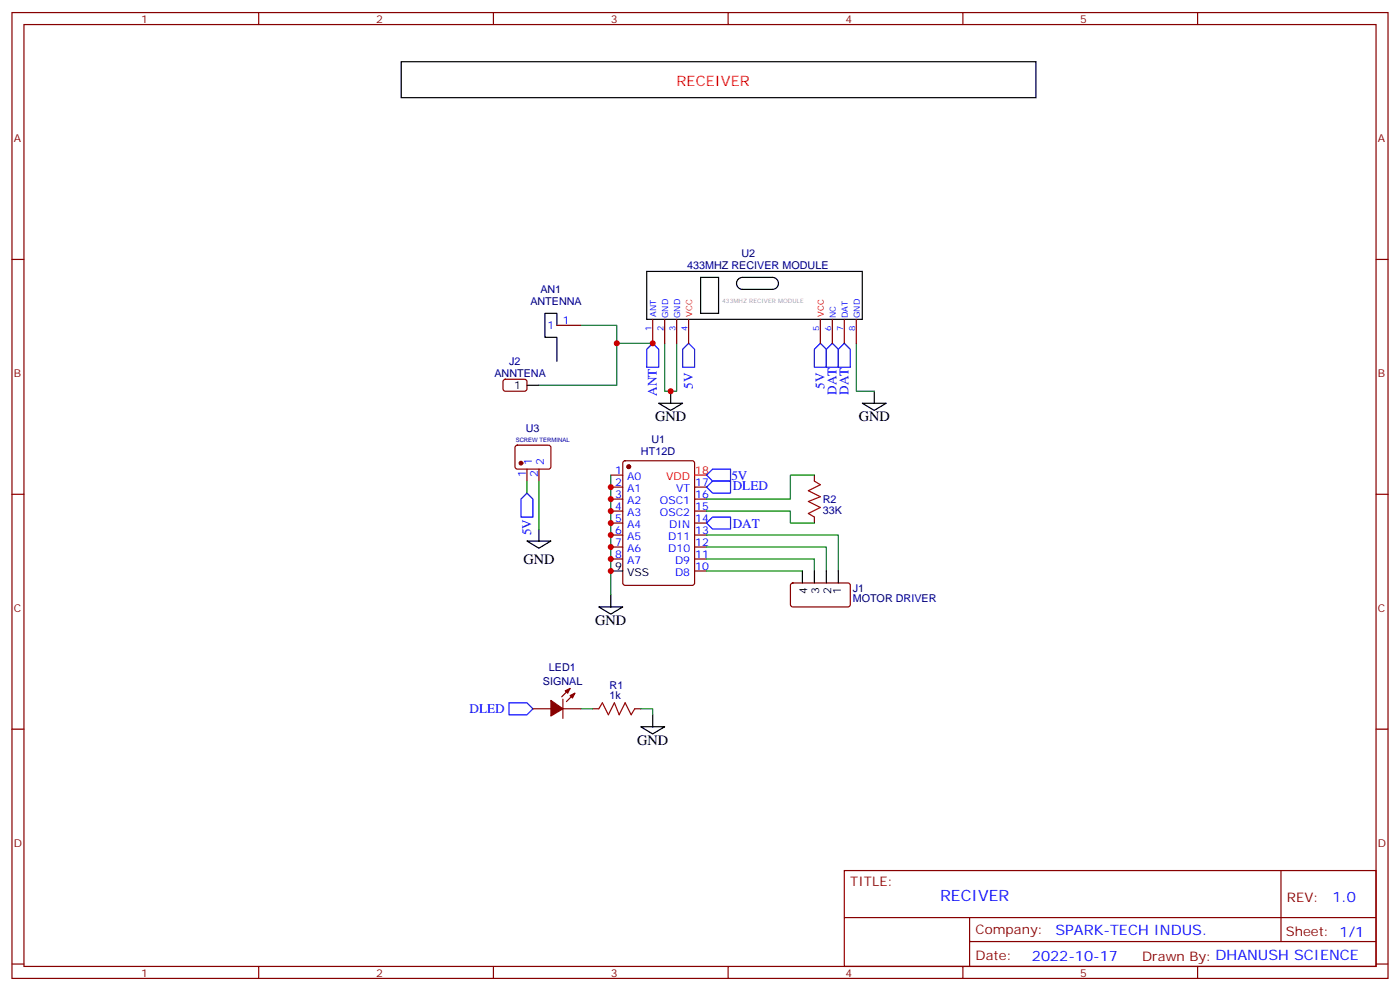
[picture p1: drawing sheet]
<svg xmlns="http://www.w3.org/2000/svg" width="412mm" height="292mm" viewBox="0 0 412 292" stroke-linecap="round" stroke-linejoin="round" font-family="sans-serif">
<g fill="none" stroke="#870000" stroke-width=".35">
<path d="M3.5 3.7h405.4v284.3h-405.4zM7.1 7.2h398.2v277.3h-398.2zM76.2 3.7v3.5M145.3 3.7v3.5M214.5 3.7v3.5M283.6 3.7v3.5M352.8 3.7v3.5M3.5 76.4h3.6M405.3 76.4h3.6M164 95.8h7.1M192.3 94v7.1M195.8 94v7.1"/>
<path d="M199.3 94v7.1M202.8 94v7.1M241.7 94v7.1M245.2 94v7.1M248.7 94v7.1M252.2 94v7.1M148.4 111.9l.5-.2h5.9l.4 .7v2.4l-.7 .4-5.9-.1-.4-.6v-2.1zM151.9 131.3l.5-.2h9.4l.5 .7-.1 5.9-.6 .4-9.5-.1-.4-.6v-5.6zM155.2 138.1v3.5M158.7 138.1v3.5M179.9 139.9h3.5M183.7 135.8l.4-.2h19.8l.7 .5v35.5l-.5 .7h-20l-.6-.4-.1-35.6z"/>
<path d="M239.9 139.9v1.7M3.5 145.5h3.6M179.9 143.4h3.5M179.9 146.9h3.5M179.9 150.5h3.5M179.9 154h3.5M179.9 157.5h3.5M204.6 143.4h3.5M204.6 146.9h3.5M204.6 150.5h3.5M204.6 154h3.5M204.6 157.5h3.5"/>
<path d="M239.9 152.2v1.8M405.3 145.5h3.6M179.9 161h3.5M179.9 164.6h3.5M204.6 161h3.5M204.6 164.6h3.5M204.6 168.1h3.5M233.1 171.8l.4-.2 16.5 .1 .5 .6-.1 6-.6 .4-16.5-.1-.5-.6v-5.7zM3.5 214.7h3.6M157 208.7h5.3M165.8 208.7h5.3M165.8 205.8v5.7"/>
<path d="M167.9 202.7l-2.4 2.4M169.3 204.1l-2.4 2.5M174.6 208.7h1.8M187 208.7h1.7M405.3 214.7h3.6M248.7 256.3h156.6v28.2h-156.6zM377.3 256.3v20.9M248.7 270.1h156.5M285.6 277.2h119.6M285.6 270.1v14.2M3.5 283.8h3.6M76.2 284.5v3.5"/>
<path d="M145.3 284.5v3.5M214.5 284.5v3.5M283.6 284.5v3.5M352.8 284.5v3.5M405.3 283.8h3.6"/>
</g>
<g fill="#870000" stroke="#870000" stroke-width=".35">
<path d="M167.9 204.8l1.4-.7-.7 1.4z"/>
<path d="M166.5 203.4l1.4-.7-.7 1.4z"/>
<path d="M162.3 206.2l3.5 2.5-3.5 2.1z"/>
<circle cx="185.2" cy="137.4" r=".53"/>
<circle cx="153.5" cy="136.3" r=".53"/>
</g>
<g fill="none" stroke="#000" stroke-width=".35">
<path d="M118.2 18.2h187v10.6h-187zM190.5 79.9h63.5v14.1h-63.5zM164 95.8v-3.5h-3.5v7h3.5v7.1M206.4 81.7h5.3v10.6h-5.3zM217.5 82.2l1.2-.5h8.8a1.76 1.76 0 0 1 1.8 1.7 1.76 1.76 0 0 1-1.8 1.8h-8.8a1.76 1.76 0 0 1-1.6-1.1 1.76 1.76 0 0 1 .4-1.9zM155.2 113.4h3.5M194 118.7h7.1l-3.5 2.1zM197.6 115.2v3.5M254 118.7h7.1l-3.6 2.1zM257.5 115.2v3.5M155.2 159.3h7.1l-3.6 2.1zM158.7 155.8v3.5"/>
<path d="M176.4 178.7h7l-3.5 2.1zM179.9 168.1h3.5M179.9 175.2v3.5M236.4 168.1v3.5M239.9 168.1v3.5M243.4 168.1v3.5M246.9 168.1v3.5M188.7 214h7.1l-3.5 2.1zM192.3 210.4v3.6"/>
</g>
<path d="M204.6 139.9h3.5" fill="none" stroke="#f00" stroke-width=".35"/>
<g fill="none" stroke="#008700" stroke-width=".35">
<path d="M171.1 95.8h10.6v5.3h10.6M181.7 101.1v12.3h-23M195.8 101.1v14.1h3.5v-14.1M252.2 101.1v14.1h5.3M179.9 139.9v35.3M239.9 139.9h-7.1v7h-24.7M155.2 141.6v3.6M158.7 141.6v14.2M208.1 157.5h38.8v10.6M208.1 150.5h24.7v3.5h7.1M208.1 161h35.3v7.1M208.1 164.6h31.8v3.5"/>
<path d="M208.1 168.1h28.3M171.1 208.7h3.5M188.7 208.7h3.6v1.7"/>
</g>
<path d="M239.9 141.6l1.8 1.1-3.6 1.8 3.6 1.7-3.6 1.4 3.6 1.8-3.6 1.8 1.8 1M176.4 208.7l1-1.8 1.8 3.5 1.8-3.5 1.4 3.5 1.7-3.5 1.8 3.5 1.1-1.7" fill="none" stroke="#a10000" stroke-width=".35"/>
<path d="M192.3 101.1l1.7 1.7v5.3h-3.5v-5.3zM202.8 101.1l1.8 1.7v5.3h-3.5v-5.3zM241.7 101.1l1.7 1.7v5.3h-3.5v-5.3zM245.2 101.1l1.7 1.7v5.3h-3.5v-5.3zM248.7 101.1l1.8 1.7v5.3h-3.6v-5.3zM208.1 139.9l1.8-1.8h5.3v3.5h-5.3zM155.2 145.2l1.8 1.7v5.3h-3.5v-5.3zM208.1 143.4l1.8-1.8h5.3v3.6h-5.3zM208.1 154l1.8-1.8h5.3v3.6h-5.3zM149.9 206.9h5.3l1.8 1.8-1.8 1.7h-5.3z" fill="none" stroke="#00f" stroke-width=".35"/>
<g fill="#c00">
<circle cx="179.9" cy="143.4" r=".88"/>
<circle cx="179.9" cy="146.9" r=".88"/>
<circle cx="179.9" cy="150.5" r=".88"/>
<circle cx="179.9" cy="154" r=".88"/>
<circle cx="179.9" cy="157.5" r=".88"/>
<circle cx="179.9" cy="161" r=".88"/>
<circle cx="179.9" cy="164.6" r=".88"/>
<circle cx="179.9" cy="168.1" r=".88"/>
<circle cx="197.6" cy="115.2" r=".88"/>
<circle cx="192.3" cy="101.1" r=".88"/>
<circle cx="181.7" cy="101.1" r=".88"/>
</g>
<text font-size="4.6" fill="#00f" x="276.9" y="265.1">RECIVER</text>
<text font-size="4.2" fill="#f00" x="199.3" y="25.2">RECEIVER</text>
<g font-size="4.2">
<text x="193" y="124">GND</text>
<text x="252.9" y="124">GND</text>
<text x="154.2" y="166">GND</text>
<text x="175.3" y="184">GND</text>
<text x="187.7" y="219.3">GND</text>
</g>
<g font-size="4.2" fill="#00f">
<text x="392.5" y="265.6">1.0</text>
<text x="310.9" y="275.1">SPARK-TECH INDUS.</text>
<text x="304" y="282.9">2022-10-17</text>
</g>
<g font-size="3.9" fill="#00f">
<text x="193.5" y="116.6" transform="rotate(-90 193.5 116.6)">ANT</text>
<text x="204.1" y="114.4" transform="rotate(-90 204.1 114.4)">5V</text>
<text x="242.9" y="114.4" transform="rotate(-90 242.9 114.4)">5V</text>
<text x="246.4" y="116.2" transform="rotate(-90 246.4 116.2)">DAT</text>
<text x="249.9" y="116.2" transform="rotate(-90 249.9 116.2)">DAT</text>
<text x="215.4" y="141.2">5V</text>
<text x="215.9" y="144.3">DLED</text>
<text x="215.9" y="155.3">DAT</text>
<text x="156.5" y="157.5" transform="rotate(-90 156.5 157.5)">5V</text>
<text x="138.3" y="210">DLED</text>
</g>
<g font-size="3.9" fill="#800">
<text x="250.5" y="260.9">TITLE:</text>
<text x="379.1" y="265.6">REV:</text>
<text x="287.4" y="275.1">Company:</text>
<text x="378.7" y="275.7">Sheet: 1/1</text>
<text x="287.4" y="282.8">Date:</text>
<text x="336.4" y="282.8">Drawn By: DHANUSH SCIENCE</text>
</g>
<g font-size="3.2" fill="#800">
<text x="41.6" y="6.7">1</text>
<text x="110.8" y="6.7">2</text>
<text x="179.9" y="6.7">3</text>
<text x="249.1" y="6.7">4</text>
<text x="318.2" y="6.7">5</text>
<text x="4.1" y="41.8">A</text>
<text x="405.9" y="41.8">A</text>
<text x="4.1" y="110.9">B</text>
<text x="405.9" y="110.9">B</text>
<text x="4.1" y="180.1">C</text>
<text x="405.9" y="180.1">C</text>
<text x="4.1" y="249.2">D</text>
<text x="405.9" y="249.2">D</text>
<text x="41.6" y="287.5">1</text>
<text x="110.8" y="287.5">2</text>
<text x="179.9" y="287.5">3</text>
<text x="249.1" y="287.5">4</text>
<text x="318.2" y="287.5">5</text>
</g>
<g font-size="3.2" fill="#000080">
<text x="218.4" y="75.8">U2</text>
<text x="202.4" y="79.3">433MHZ RECIVER MODULE</text>
<text x="156.2" y="89.9">ANTENNA</text>
<text x="159.2" y="86.3">AN1</text>
<text x="150" y="107.5">J2</text>
<text x="145.6" y="111">ANNTENA</text>
<text x="154.9" y="127.1">U3</text>
<text x="191.9" y="130.4">U1</text>
<text x="188.8" y="133.9">HT12D</text>
<text x="242.4" y="148.1">R2</text>
<text x="242.4" y="151.2">33K</text>
<text x="251.2" y="177.4">MOTOR DRIVER</text>
<text x="251.2" y="174.2">J1</text>
<text x="161.7" y="197.5">LED1</text>
<text x="159.9" y="201.6">SIGNAL</text>
<text x="179.6" y="202.7">R1</text>
<text x="179.6" y="205.8">1k</text>
</g>
<g font-size="3.2" fill="#00f">
<text x="165.8" y="95.4">1</text>
<text x="161.3" y="96.8">1</text>
<text x="156.6" y="136.8" transform="rotate(-90 156.6 136.8)">1</text>
<text x="160.2" y="136.8" transform="rotate(-90 160.2 136.8)">2</text>
<text x="154.9" y="140.3" transform="rotate(-90 154.9 140.3)">1</text>
<text x="158.4" y="140.3" transform="rotate(-90 158.4 140.3)">2</text>
<text x="181.3" y="139.5">1</text>
<text x="181.3" y="143.1">2</text>
<text x="184.7" y="141.3">A0</text>
<text x="204.8" y="143.1">17</text>
<text x="181.3" y="146.6">3</text>
<text x="184.7" y="144.8">A1</text>
<text x="184.7" y="148.3">A2</text>
<text x="194.4" y="148.3">OSC1</text>
<text x="199.2" y="144.8">VT</text>
<text x="204.8" y="146.6">16</text>
<text x="181.3" y="150.1">4</text>
<text x="181.3" y="153.6">5</text>
<text x="184.7" y="151.9">A3</text>
<text x="184.7" y="155.4">A4</text>
<text x="194.4" y="151.9">OSC2</text>
<text x="197.2" y="155.4">DIN</text>
<text x="204.8" y="153.6">14</text>
<text x="204.8" y="150.1">15</text>
<text x="181.3" y="157.2">6</text>
<text x="181.3" y="160.7">7</text>
<text x="184.7" y="158.9">A5</text>
<text x="196.8" y="158.9">D11</text>
<text x="204.8" y="160.7">12</text>
<text x="204.8" y="157.2">13</text>
<text x="181.3" y="164.2">8</text>
<text x="184.7" y="162.5">A6</text>
<text x="184.7" y="166">A7</text>
<text x="196.8" y="162.5">D10</text>
<text x="198.8" y="166">D9</text>
<text x="204.8" y="167.7">10</text>
<text x="204.8" y="164.2">11</text>
<text x="198.8" y="169.5">D8</text>
</g>
<g font-size="3.2">
<text x="151.4" y="114.5">1</text>
<text x="181.3" y="167.7">9</text>
<text x="184.7" y="169.5">VSS</text>
<text x="237.8" y="174.9" transform="rotate(-90 237.8 174.9)">4</text>
<text x="241.3" y="174.9" transform="rotate(-90 241.3 174.9)">3</text>
<text x="244.8" y="174.9" transform="rotate(-90 244.8 174.9)">2</text>
<text x="247.6" y="174.9" transform="rotate(-90 247.6 174.9)">1</text>
</g>
<g font-size="3.2" fill="#f00">
<text x="196.2" y="141.3">VDD</text>
<text x="204.8" y="139.5">18</text>
</g>
<g font-size="2.5" fill="#00f">
<text x="193.3" y="93.3" transform="rotate(-90 193.3 93.3)">ANT</text>
<text x="196.8" y="93.7" transform="rotate(-90 196.8 93.7)">GND</text>
<text x="200.4" y="93.7" transform="rotate(-90 200.4 93.7)">GND</text>
<text x="246.2" y="93.7" transform="rotate(-90 246.2 93.7)">NC</text>
<text x="249.8" y="93.7" transform="rotate(-90 249.8 93.7)">DAT</text>
<text x="253.3" y="93.7" transform="rotate(-90 253.3 93.7)">GND</text>
<text x="191.9" y="97.3" transform="rotate(-90 191.9 97.3)">1</text>
<text x="195.4" y="97.3" transform="rotate(-90 195.4 97.3)">2</text>
<text x="199" y="97.3" transform="rotate(-90 199 97.3)">3</text>
<text x="202.5" y="97.3" transform="rotate(-90 202.5 97.3)">4</text>
<text x="241.3" y="97.3" transform="rotate(-90 241.3 97.3)">5</text>
<text x="244.8" y="97.3" transform="rotate(-90 244.8 97.3)">6</text>
<text x="248.4" y="97.3" transform="rotate(-90 248.4 97.3)">7</text>
<text x="251.9" y="97.3" transform="rotate(-90 251.9 97.3)">8</text>
</g>
<g font-size="2.5" fill="#f00">
<text x="203.9" y="93.3" transform="rotate(-90 203.9 93.3)">VCC</text>
<text x="242.7" y="93.3" transform="rotate(-90 242.7 93.3)">VCC</text>
</g>
<text font-size="1.8" fill="#999" x="212.7" y="89.1">433MHZ RECIVER MODULE</text>
<text font-size="1.8" fill="#000080" x="151.9" y="130">SCREW TERMINAL</text>
</svg>
